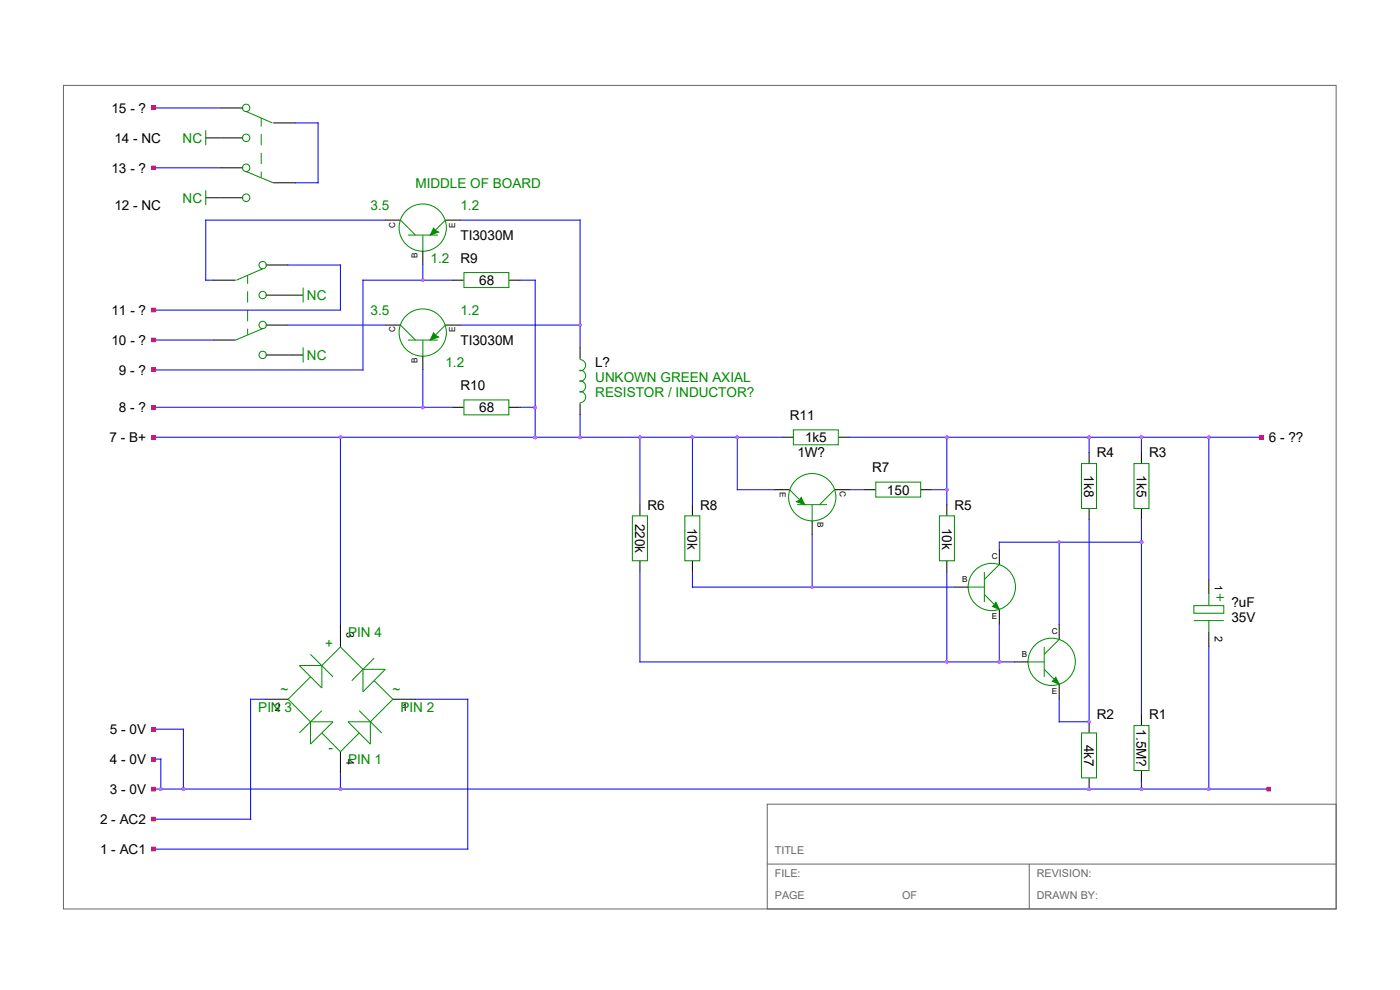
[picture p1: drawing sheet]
<svg xmlns="http://www.w3.org/2000/svg" width="297mm" height="210mm" viewBox="0 0 297 210" stroke-linecap="round" stroke-linejoin="round" font-family="sans-serif">
<path d="M13.5 18.1h270v174.7h-270zM162.8 170.6h120.7v22.2h-120.7zM162.8 183.3h120.7M218.4 183.3v9.5" fill="none" stroke="#666" stroke-width=".21"/>
<path d="M81.7 46.7h3.3M89.7 53.3v2.9M94.5 46.7h3.2" fill="none" stroke="#000" stroke-width=".21"/>
<g fill="none" stroke="#008b00" stroke-width=".21">
<path d="M85 46.7l3.1 3.2M86.5 49.9h6.4M89.7 49.9v3.4M94.5 46.7l-3.2 3.2"/>
<circle cx="89.7" cy="48.3" r="5"/>
</g>
<path d="M92 48.4l.3 .5 .7 .3-1.7 .7z" fill="#008b00"/>
<g fill="none" stroke="#008b00" stroke-width=".21">
<path d="M92 48.4l.3 .5 .7 .3-1.7 .7zM85 69l3.1 3.1M86.5 72.1h6.4M89.7 72.1v3.5M94.5 69l-3.2 3.1"/>
<circle cx="89.7" cy="70.5" r="5"/>
</g>
<path d="M81.7 69h3.3M89.7 75.6v2.9M94.5 69h3.2" fill="none" stroke="#000" stroke-width=".21"/>
<path d="M92 70.6l.3 .5 .7 .4-1.7 .6z" fill="#008b00"/>
<g fill="none" stroke="#008b00" stroke-width=".21">
<path d="M43.6 27.6v3.2M52.2 36.4l5.8 2.4M52.2 23.7l5.6 2.4M55.4 25.1v1.7M55.4 28.4v2.4M55.4 32.4v2.4M55.4 36.4v1.3M43.6 40.3v3.2M52.5 58.5v1.7M55.7 57l-5.5 2.4M98.4 57.8h9.5v3.2h-9.5zM52.5 61.8v2.4"/>
<path d="M52.5 65.8v2.4M52.5 69.7v1.3M55.7 69.7l-5.7 2.4M64.3 61v3.2M64.3 73.7v3.2M92 70.6l.3 .5 .7 .4-1.7 .6zM123.1 76.1v.2a1.16 1.16 0 0 1 1.1 1.2 1.16 1.16 0 0 1-1.2 1.1 1.13 1.13 0 0 1 1.2 1.1 1.13 1.13 0 0 1-1.2 1.1 1.15 1.15 0 0 1 1.2 1.2 1.15 1.15 0 0 1-1.2 1.1 1.16 1.16 0 0 1 1.3 1.1 1.16 1.16 0 0 1-1.2 1.2v.2M98.4 84.8h9.5v3.2h-9.5zM168.3 91.2h9.5v3.2h-9.5zM167.5 103.9l3.2 3.2M169.1 107.1h6.4M172.3 107.1v3.4"/>
<path d="M177 103.9l-3.1 3.2M185.8 102.3h9.5v3.2h-9.5zM65.9 138.8l4.8 4.8M79.4 139.6l-4.8 4.8M253.3 128.5h6.3v1.6h-6.3zM253.3 131.7h6.3M256.5 126.1v2.4M256.5 131.7v2.4M258.1 126.7h1.5M258.8 125.9v1.7M63.5 141.2h4.8v4.8zM65.9 143.6l-4.8 4.7 4.8 4.8"/>
<path d="M65.9 153.1h4.8l-4.8 4.8zM68.3 155.5l3.9 4 4-4M68.3 141.2l3.9-4 4.8 4.8M68.3 150.7l-4.8 4.8M73.8 153.1h4.8v4.8zM76.2 150.7l4.8 4.8M77 142h4.7l-4.7 4.8zM79.4 144.4l4 3.9-4.8 4.8"/>
<circle cx="52.2" cy="35.6" r=".79"/>
<circle cx="52.2" cy="22.9" r=".79"/>
<circle cx="52.2" cy="29.2" r=".79"/>
<circle cx="52.2" cy="41.9" r=".79"/>
<circle cx="55.7" cy="56.2" r=".79"/>
<circle cx="55.7" cy="68.9" r=".79"/>
<circle cx="55.7" cy="75.3" r=".79"/>
<circle cx="55.7" cy="62.6" r=".79"/>
<circle cx="172.3" cy="105.5" r="5"/>
</g>
<g fill="none" stroke="#000" stroke-width=".21">
<path d="M43.6 29.3h8M46.8 35.6h4.8M46.8 22.9h4.8M58 38.8h4.7M58 26.1h4.7M43.6 42h8M45.3 59.4h4.7M56.3 56.2h4.8M96.1 59.4h2.3M107.9 59.4h2.5M45.3 72.1h4.7M56.3 69h4.8"/>
<path d="M56.3 75.3h8M56.3 62.6h8M123.1 73.7v2.4M96.1 86.4h2.3M107.9 86.4h2.5M123.1 85.6v2.4M165.9 92.8h2.4M177.8 92.8h2.4M164.3 103.9h3.2M172.3 110.5v2.9M177 103.9h3.2M183.4 103.9h2.4"/>
<path d="M195.3 103.9h2.4M72.2 132.5v4.7M256.5 122.9v3.2M256.5 134.1v3.1M56.3 148.3h4.8M72.2 159.5v4.7M83.4 148.3h4.7"/>
</g>
<g fill="none" stroke="#00e" stroke-width=".21">
<path d="M32.6 35.6h14.2M32.6 22.9h14.2M62.7 26.1h4.8v12.7h-4.8M61.1 56.2h11.1v9.6h-39.6M81.7 46.7h-38.1v12.7h1.7M89.7 56.2v3.2M96.1 59.4h-19.1v19.1h-44.4M97.7 46.7h25.4v27M32.6 72.1h12.7M61.1 69h20.6M89.7 78.5v7.9M97.7 69h25.4"/>
<path d="M32.6 86.4h63.5M32.6 92.8h133.3M72.2 92.8v39.7M110.4 86.4h3.1M123.1 88v4.8M180.2 92.8h87.4M200.9 92.8v14.3M242.1 92.8v3.1M256.5 92.8v30.1M156.4 103.9h7.9M242.1 110.2v41.3M256.5 137.2v30.2"/>
<path d="M32.6 154.7h6.3v12.7M56.3 148.3h-3.1v25.5h-20.6M88.1 148.3h11.1v31.8h-66.6M135.8 140.4h79.4M32.6 167.4h236.6M32.6 161h1.5v6.4M72.2 164.2v3.2"/>
</g>
<path d="M169 106.4l.7-.4 .3-.5 .7 1.6z" fill="#008b00"/>
<path d="M229.4 98.3h3.2v9.6h-3.2zM240.6 98.3h3.2v9.6h-3.2zM169 106.4l.7-.4 .3-.5 .7 1.6zM240.6 153.9h3.2v9.5h-3.2z" fill="none" stroke="#008b00" stroke-width=".21"/>
<path d="M231.1 92.8v3.1M180.2 103.9h3.2M197.7 103.9h3.2M231.1 110.2v42.9h-6.4M242.1 165.8v1.6" fill="none" stroke="#00e" stroke-width=".21"/>
<path d="M231.1 95.9v2.4M242.1 95.9v2.4M231.1 107.9v2.3M242.1 107.9v2.3M242.1 151.5v2.4M231.1 165v2.4M242.1 163.4v2.4" fill="none" stroke="#000" stroke-width=".21"/>
<circle cx="231" cy="167.4" r=".4" fill="#a020f0"/>
<path d="M135.8 107.1v2.3M135.8 119v2.4M146.9 107.1v2.3M146.9 119v2.4M212 116.6v3.2M202.5 124.5h2.9M212 129.3v3.2M231.1 153.1v2.4" fill="none" stroke="#000" stroke-width=".21"/>
<g fill="none" stroke="#008b00" stroke-width=".21">
<path d="M134.2 109.4h3.2v9.6h-3.2zM145.3 109.4h3.2v9.6h-3.2zM212 119.8l-3.2 3.1M205.4 124.5h3.4M208.8 126.1l3.2 3.2M208.8 121.4v6.3M229.4 155.5h3.2v9.5h-3.2z"/>
<circle cx="210.4" cy="124.5" r="5"/>
</g>
<path d="M110.4 59.4h3.1v33.4M135.8 92.8v14.3M146.9 92.8v14.3M156.4 92.8v11.1M172.3 113.4v11.1M212 115h30.1M224.7 115v17.5M135.8 121.4v19M146.9 121.4v3.1h55.6M212 132.5v7.9M224.7 148.3v4.8" fill="none" stroke="#00e" stroke-width=".21"/>
<path d="M211.3 127.8l.7 1.5-1.4-.6z" fill="#008b00"/>
<g fill="none" stroke="#008b00" stroke-width=".21">
<path d="M211.3 127.8l.7 1.5-1.4-.6zM221.5 137.2v6.4M224.7 135.6l-3.2 3.2M218.1 140.4h3.4M221.5 142l3.2 3.2"/>
<circle cx="223.1" cy="140.4" r="5"/>
</g>
<path d="M224.7 132.5v3.1M215.2 140.4h2.9M224.7 145.2v3.1" fill="none" stroke="#000" stroke-width=".21"/>
<path d="M224 143.7l.7 1.5-1.4-.7z" fill="#008b00"/>
<path d="M199.3 109.4h3.2v9.6h-3.2zM224 143.7l.7 1.5-1.4-.7z" fill="none" stroke="#008b00" stroke-width=".21"/>
<path d="M200.9 107.1v2.3M200.9 119v2.4" fill="none" stroke="#000" stroke-width=".21"/>
<path d="M212 115v1.6M200.9 121.4v19" fill="none" stroke="#00e" stroke-width=".21"/>
<path d="M32 35.1h1v1h-1zM32 71.6h1v1h-1zM32 65.3h1v1h-1z" fill-rule="evenodd" fill="#f00"/>
<g fill="#a020f0">
<circle cx="123" cy="68.9" r=".4"/>
<circle cx="89.7" cy="86.4" r=".39"/>
</g>
<path d="M32 85.9h1v1h-1z" fill="#f00"/>
<g fill="#a020f0">
<circle cx="89.7" cy="86.4" r=".39"/>
<circle cx="89.7" cy="59.4" r=".39"/>
</g>
<path d="M32 179.6h1v1h-1zM32 173.3h1v.9h-1z" fill-rule="evenodd" fill="#f00"/>
<circle cx="72.2" cy="167.4" r=".41" fill="#a020f0"/>
<path d="M32 166.9h1v1h-1zM268.7 166.9h.9v1h-.9z" fill-rule="evenodd" fill="#f00"/>
<g fill="#a020f0">
<circle cx="72.2" cy="167.4" r=".41"/>
<circle cx="34.1" cy="167.4" r=".39"/>
<circle cx="38.9" cy="167.4" r=".4"/>
<circle cx="256.4" cy="167.4" r=".39"/>
<circle cx="242.2" cy="167.4" r=".41"/>
<circle cx="231" cy="167.4" r=".4"/>
<circle cx="72.2" cy="92.8" r=".4"/>
</g>
<path d="M32 92.3h1v1h-1z" fill="#f00"/>
<g fill="#a020f0">
<circle cx="72.2" cy="92.8" r=".4"/>
<circle cx="123.1" cy="92.8" r=".39"/>
<circle cx="113.5" cy="92.8" r=".39"/>
<circle cx="156.4" cy="92.8" r=".4"/>
<circle cx="146.9" cy="92.8" r=".4"/>
<circle cx="135.8" cy="92.8" r=".39"/>
</g>
<path d="M267.1 92.3h1v1h-1z" fill="#f00"/>
<g fill="#a020f0">
<circle cx="231" cy="92.8" r=".39"/>
<circle cx="200.9" cy="92.8" r=".39"/>
<circle cx="242.2" cy="92.8" r=".4"/>
<circle cx="256.4" cy="92.8" r=".39"/>
<circle cx="113.5" cy="86.4" r=".39"/>
</g>
<path d="M32 78h1v1h-1z" fill="#f00"/>
<g fill="#a020f0">
<circle cx="242.2" cy="115" r=".41"/>
<circle cx="200.9" cy="140.4" r=".39"/>
<circle cx="212" cy="140.4" r=".4"/>
<circle cx="256.4" cy="167.4" r=".39"/>
</g>
<path d="M32 160.6h1v.9h-1z" fill="#f00"/>
<circle cx="34.1" cy="167.4" r=".39" fill="#a020f0"/>
<path d="M32 154.2h1v1h-1z" fill="#f00"/>
<g fill="#a020f0">
<circle cx="38.9" cy="167.4" r=".4"/>
<circle cx="123.1" cy="92.8" r=".39"/>
<circle cx="256.4" cy="92.8" r=".39"/>
<circle cx="200.9" cy="92.8" r=".39"/>
<circle cx="200.9" cy="103.9" r=".38"/>
</g>
<path d="M32 22.4h1v1h-1z" fill="#f00"/>
<g fill="#a020f0">
<circle cx="200.9" cy="103.9" r=".38"/>
<circle cx="242.2" cy="167.4" r=".41"/>
<circle cx="231" cy="92.8" r=".39"/>
<circle cx="231" cy="153.1" r=".39"/>
<circle cx="231" cy="167.4" r=".4"/>
<circle cx="113.5" cy="92.8" r=".39"/>
<circle cx="113.5" cy="86.4" r=".39"/>
<circle cx="135.8" cy="92.8" r=".39"/>
<circle cx="156.4" cy="92.8" r=".4"/>
<circle cx="146.9" cy="92.8" r=".4"/>
<circle cx="172.3" cy="124.5" r=".4"/>
<circle cx="212" cy="140.4" r=".4"/>
<circle cx="242.2" cy="115" r=".41"/>
<circle cx="224.7" cy="115" r=".4"/>
<circle cx="200.9" cy="140.4" r=".39"/>
</g>
<g font-size="2.9">
<text x="23.6" y="24">15 - ?</text>
<text x="24.3" y="30.3">14 - NC</text>
<text x="23.6" y="36.7">13 - ?</text>
<text x="24.3" y="44.6">12 - NC</text>
<text x="97.7" y="51">TI3030M</text>
<text x="97.7" y="55.7">R9</text>
<text x="101.6" y="60.5">68</text>
<text x="23.6" y="66.8">11 - ?</text>
<text x="23.6" y="73.2">10 - ?</text>
<text x="97.7" y="73.2">TI3030M</text>
<text x="126.3" y="77.9">L?</text>
<text x="25.2" y="79.5">9 - ?</text>
<text x="97.7" y="82.7">R10</text>
<text x="25.2" y="87.5">8 - ?</text>
<text x="101.6" y="87.5">68</text>
<text x="167.6" y="89.1">R11</text>
<text x="23.2" y="93.8">7 - B+</text>
<text x="170.8" y="93.8">1k5</text>
<text x="269.2" y="93.8">6 - ??</text>
<text x="169.2" y="97">1W?</text>
<text x="185" y="100.2">R7</text>
<text x="230" y="100.8" transform="rotate(90 230 100.8)">1k8</text>
<text x="232.7" y="97">R4</text>
<text x="241.2" y="100.8" transform="rotate(90 241.2 100.8)">1k5</text>
<text x="243.8" y="97">R3</text>
<text x="188.2" y="104.9">150</text>
<text x="134.7" y="111.1" transform="rotate(90 134.7 111.1)">220k</text>
<text x="137.4" y="108.1">R6</text>
<text x="145.9" y="111.9" transform="rotate(90 145.9 111.9)">10k</text>
<text x="148.5" y="108.1">R8</text>
<text x="199.9" y="111.9" transform="rotate(90 199.9 111.9)">10k</text>
<text x="202.5" y="108.1">R5</text>
<text x="261.2" y="128.8">?uF</text>
<text x="261.2" y="132">35V</text>
<text x="23.3" y="155.7">5 - 0V</text>
<text x="232.7" y="152.6">R2</text>
<text x="241.1" y="154.7" transform="rotate(90 241.1 154.7)">1.5M?</text>
<text x="243.8" y="152.6">R1</text>
<text x="230" y="158" transform="rotate(90 230 158)">4k7</text>
<text x="23.3" y="162.1">4 - 0V</text>
<text x="23.3" y="168.4">3 - 0V</text>
<text x="21.3" y="174.8">2 - AC2</text>
<text x="21.3" y="181.2">1 - AC1</text>
</g>
<g font-size="2.9" fill="#008b00">
<text x="38.7" y="30.3">NC</text>
<text x="88.1" y="39.8">MIDDLE OF BOARD</text>
<text x="38.7" y="43">NC</text>
<text x="78.6" y="44.6">3.5</text>
<text x="97.7" y="44.6">1.2</text>
<text x="91.3" y="55.7">1.2</text>
<text x="65.1" y="63.7">NC</text>
<text x="78.6" y="66.8">3.5</text>
<text x="97.7" y="66.8">1.2</text>
<text x="65.1" y="76.4">NC</text>
<text x="94.5" y="77.9">1.2</text>
<text x="126.3" y="81.1">UNKOWN GREEN AXIAL</text>
<text x="126.3" y="84.3">RESISTOR / INDUCTOR?</text>
<text x="69" y="137.4">+</text>
<text x="73.9" y="135.1">PIN 4</text>
<text x="59.5" y="147.2">~</text>
<text x="83.3" y="147.2">~</text>
<text x="54.8" y="151">PIN 3</text>
<text x="85" y="151">PIN 2</text>
<text x="69.7" y="159.6">-</text>
<text x="73.9" y="162.1">PIN 1</text>
</g>
<g font-size="2.3">
<text x="257.7" y="124.1" transform="rotate(90 257.7 124.1)">1</text>
<text x="73.5" y="134.1" transform="rotate(90 73.5 134.1)">3</text>
<text x="257.7" y="134.9" transform="rotate(90 257.7 134.9)">2</text>
<text x="58.3" y="150.8">2</text>
<text x="85.3" y="150.8">1</text>
<text x="73.5" y="161.1" transform="rotate(90 73.5 161.1)">4</text>
</g>
<g font-size="2.3" fill="#666">
<text x="164.4" y="181.3">TITLE</text>
<text x="164.4" y="186.1">FILE:</text>
<text x="164.4" y="190.8">PAGE</text>
<text x="191.4" y="190.8">OF</text>
<text x="220" y="186.1">REVISION:</text>
<text x="220" y="190.8">DRAWN BY:</text>
</g>
<g font-size="1.7">
<text x="83.9" y="48.3" transform="rotate(-90 83.9 48.3)">C</text>
<text x="96.6" y="48.3" transform="rotate(-90 96.6 48.3)">E</text>
<text x="88.6" y="54.7" transform="rotate(-90 88.6 54.7)">B</text>
<text x="83.9" y="70.5" transform="rotate(-90 83.9 70.5)">C</text>
<text x="96.6" y="70.5" transform="rotate(-90 96.6 70.5)">E</text>
<text x="88.6" y="76.9" transform="rotate(-90 88.6 76.9)">B</text>
<text x="165.5" y="104.3" transform="rotate(90 165.5 104.3)">E</text>
<text x="178.2" y="104.3" transform="rotate(90 178.2 104.3)">C</text>
<text x="173.4" y="110.7" transform="rotate(90 173.4 110.7)">B</text>
<text x="210.4" y="118.7">C</text>
<text x="204.1" y="123.4">B</text>
<text x="210.4" y="131.4">E</text>
<text x="223.1" y="134.5">C</text>
<text x="216.8" y="139.3">B</text>
<text x="223.1" y="147.2">E</text>
</g>
</svg>
